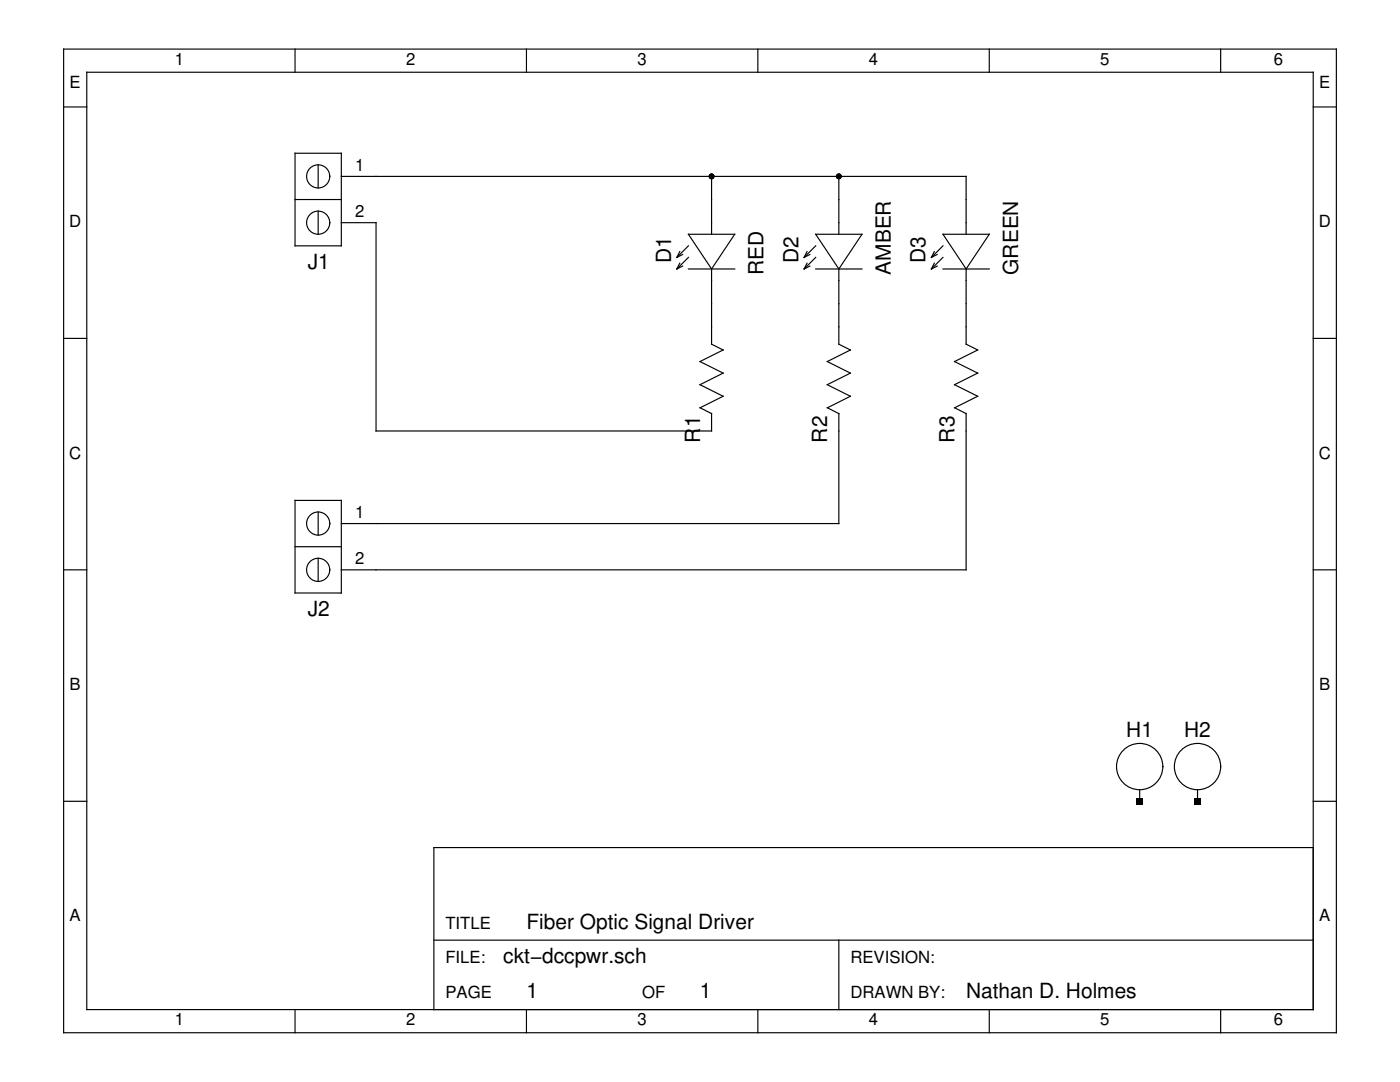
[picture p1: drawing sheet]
<svg xmlns="http://www.w3.org/2000/svg" width="279mm" height="216mm" viewBox="0 0 279 216" stroke-linecap="round" stroke-linejoin="round" font-family="sans-serif">
<g fill="none" stroke="#000" stroke-width=".23">
<path d="M12.7 9.8h254v196.3h-254zM17.3 14.4h244.8v187.1h-244.8zM58.9 9.8v4.6M105.1 9.8v4.6M151.2 9.8v4.6M197.4 9.8v4.6M243.6 9.8v4.6M12.7 21.3h4.6M58.9 30.6h9.2v18.5h-9.2zM58.9 39.8h9.2M63.5 32.9v4.6M68.1 35.2h124.7v11.5"/>
<path d="M142 35.2v11.5M167.4 35.2v11.5M262.1 21.3h4.6M63.5 42.1v4.6M68.1 44.4h6.9v41.6h67v-3.5M135.7 52.5l-.6 1.2M135.7 50.2l-.6 1.2M136.2 53.1l-1.1 .6M136.2 50.8l-1.1 .6M137.4 46.7h9.2l-4.6 7zM137.4 53.7h9.2M137.4 49.1l-2.3 2.3"/>
<path d="M137.4 51.4l-2.3 2.3M142 53.7v15l2.3 1.1-4.6 2.3 4.6 2.4-4.6 2.3 4.6 2.3-4.6 2.3 2.3 1.1M161.1 52.5l-.6 1.2M161.1 50.2l-.6 1.2M161.6 53.1l-1.1 .6M161.6 50.8l-1.1 .6M162.8 46.7h9.2l-4.6 7zM162.8 53.7h9.2M162.8 49.1l-2.3 2.3M162.8 51.4l-2.3 2.3M167.4 53.7v15l2.3 1.1-4.6 2.3 4.6 2.4-4.6 2.3 4.6 2.3-4.6 2.3 2.3 1.1M186.5 52.5l-.6 1.2"/>
<path d="M186.5 50.2l-.6 1.2M187 53.1l-1.1 .6M187 50.8l-1.1 .6M188.2 46.7h9.2l-4.6 7zM188.2 53.7h9.2M188.2 49.1l-2.3 2.3M188.2 51.4l-2.3 2.3M192.8 53.7v15l2.3 1.1-4.6 2.3 4.6 2.4-4.6 2.3 4.6 2.3-4.6 2.3 2.3 1.1M12.7 67.5h4.6M262.1 67.5h4.6M58.9 99.9h9.2v18.4h-9.2zM167.4 82.5v22h-99.3"/>
<path d="M192.8 82.5v31.2h-124.7M12.7 113.7h4.6M58.9 109.1h9.2M63.5 102.2v4.6M63.5 111.4v4.6M262.1 113.7h4.6M12.7 159.9h4.6M227.4 157.6v2.3M239 157.6v2.3M262.1 159.9h4.6M262.1 169.1h-175.5v32.4M86.6 187.6h175.5"/>
<path d="M167.4 187.6v13.9M58.9 201.5v4.6M105.1 201.5v4.6M151.2 201.5v4.6M197.4 201.5v4.6M243.6 201.5v4.6"/>
<circle cx="63.5" cy="35.2" r="2.31"/>
<circle cx="63.5" cy="44.4" r="2.31"/>
<circle cx="63.5" cy="104.5" r="2.31"/>
<circle cx="63.5" cy="113.7" r="2.31"/>
<circle cx="227.4" cy="153" r="4.6"/>
<circle cx="239" cy="153" r="4.6"/>
</g>
<g fill="#000">
<path d="M226.8 159.2h1.3v1.4h-1.3zM238.3 159.2h1.4v1.4h-1.4z"/>
<circle cx="142" cy="35.2" r=".58"/>
<circle cx="167.4" cy="35.2" r=".58"/>
</g>
<g font-size="4.2">
<text x="61.4" y="53.7">J1</text>
<text x="133.9" y="52.5" transform="rotate(-90 133.9 52.5)">D1</text>
<text x="159.3" y="52.5" transform="rotate(-90 159.3 52.5)">D2</text>
<text x="184.7" y="52.5" transform="rotate(-90 184.7 52.5)">D3</text>
<text x="152.4" y="54.8" transform="rotate(-90 152.4 54.8)">RED</text>
<text x="177.8" y="54.8" transform="rotate(-90 177.8 54.8)">AMBER</text>
<text x="203.2" y="54.8" transform="rotate(-90 203.2 54.8)">GREEN</text>
<text x="139.7" y="88.3" transform="rotate(-90 139.7 88.3)">R1</text>
<text x="165.1" y="88.3" transform="rotate(-90 165.1 88.3)">R2</text>
<text x="190.5" y="88.3" transform="rotate(-90 190.5 88.3)">R3</text>
<text x="61.4" y="122.9">J2</text>
<text x="224.8" y="147.1">H1</text>
<text x="236.3" y="147.1">H2</text>
<text x="105.1" y="185.3">Fiber Optic Signal Driver</text>
<text x="100.4" y="192.2">ckt−dccpwr.sch</text>
<text x="105.1" y="199.1">1</text>
<text x="139.7" y="199.1">1</text>
<text x="192.8" y="199.1">Nathan D. Holmes</text>
</g>
<g font-size="3.3">
<text x="13.9" y="17.6">E</text>
<text x="34.9" y="13">1</text>
<text x="81" y="13">2</text>
<text x="127.2" y="13">3</text>
<text x="173.4" y="13">4</text>
<text x="219.6" y="13">5</text>
<text x="254.2" y="13">6</text>
<text x="263.3" y="17.6">E</text>
<text x="70.9" y="34">1</text>
<text x="13.8" y="45.3">D</text>
<text x="70.9" y="43.3">2</text>
<text x="263.2" y="45.3">D</text>
<text x="13.8" y="91.5">C</text>
<text x="263.2" y="91.5">C</text>
<text x="70.9" y="103.3">1</text>
<text x="70.9" y="112.6">2</text>
<text x="13.9" y="137.7">B</text>
<text x="263.3" y="137.7">B</text>
<text x="13.9" y="183.8">A</text>
<text x="88.9" y="185.3">TITLE</text>
<text x="263.3" y="183.8">A</text>
<text x="88.9" y="192.2">FILE:</text>
<text x="169.7" y="192.2">REVISION:</text>
<text x="88.9" y="199.1">PAGE</text>
<text x="128.2" y="199.1">OF</text>
<text x="169.7" y="199.1">DRAWN BY:</text>
<text x="34.9" y="204.6">1</text>
<text x="81" y="204.6">2</text>
<text x="127.2" y="204.6">3</text>
<text x="173.4" y="204.6">4</text>
<text x="219.6" y="204.6">5</text>
<text x="254.2" y="204.6">6</text>
</g>
</svg>
